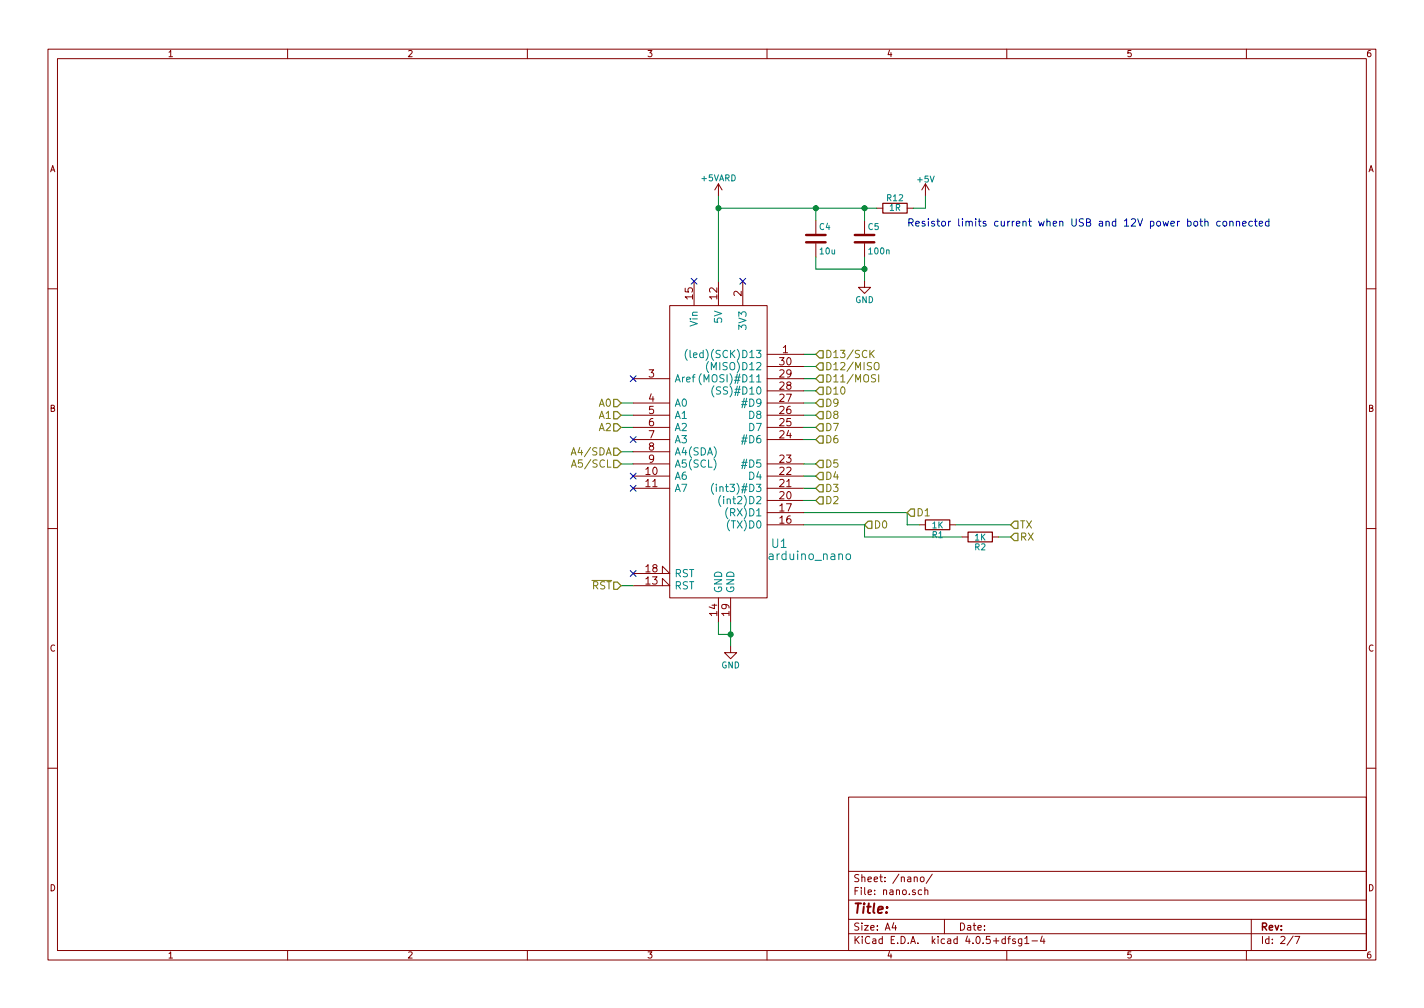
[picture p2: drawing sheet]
EESchema Schematic File Version 2
LIBS:arduino-mini-plug-breakout
EELAYER 25 0
EELAYER END
$Descr A4 11693 8268
encoding utf-8
Sheet 2 7
Title ""
Date ""
Rev ""
Comp ""
Comment1 ""
Comment2 ""
Comment3 ""
Comment4 ""
$EndDescr
$Comp
L R R2
U 1 1
P 8050 4400
F 0 "R2" V 8130 4400 50  0000 C CNN
F 1 "1K" V 8050 4400 50  0000 C CNN
F 2 "Resistors_SMD:R_0603_HandSoldering" V 7980 4400 50  0001 C CNN
F 3 "" H 8050 4400 50  0000 C CNN
	1    8050 4400
	0    1    1    0   
$EndComp
Wire Wire Line
	7900 4400 7100 4400
$Comp
L R R1
U 1 1
P 7700 4300
F 0 "R1" V 7780 4300 50  0000 C CNN
F 1 "1K" V 7700 4300 50  0000 C CNN
F 2 "Resistors_SMD:R_0603_HandSoldering" V 7630 4300 50  0001 C CNN
F 3 "" H 7700 4300 50  0000 C CNN
	1    7700 4300
	0    1    1    0   
$EndComp
Wire Wire Line
	7450 4300 7550 4300
Wire Wire Line
	8200 4400 8300 4400
Wire Wire Line
	8300 4300 7850 4300
Text HLabel 8300 4300 2    60   Input ~ 0
TX
Text HLabel 8300 4400 2    60   Input ~ 0
RX
Text HLabel 7100 4300 2    60   Input ~ 0
D0
Wire Wire Line
	7100 4400 7100 4300
Wire Wire Line
	7100 4300 6600 4300
Wire Wire Line
	7450 4300 7450 4200
Wire Wire Line
	7450 4200 6600 4200
Text HLabel 7450 4200 2    60   Input ~ 0
D1
Text HLabel 6700 4100 2    60   Input ~ 0
D2
Text HLabel 6700 4000 2    60   Input ~ 0
D3
Text HLabel 6700 3900 2    60   Input ~ 0
D4
Text HLabel 6700 3800 2    60   Input ~ 0
D5
Text HLabel 6700 3600 2    60   Input ~ 0
D6
Text HLabel 6700 3500 2    60   Input ~ 0
D7
Text HLabel 6700 3400 2    60   Input ~ 0
D8
Text HLabel 6700 3300 2    60   Input ~ 0
D9
Text HLabel 6700 3200 2    60   Input ~ 0
D10
Text HLabel 6700 3100 2    60   Input ~ 0
D11/MOSI
Text HLabel 6700 3000 2    60   Input ~ 0
D12/MISO
Text HLabel 6700 2900 2    60   Input ~ 0
D13/SCK
Wire Wire Line
	6600 3400 6700 3400
Wire Wire Line
	6600 3300 6700 3300
Wire Wire Line
	6600 3200 6700 3200
Wire Wire Line
	6600 3100 6700 3100
Wire Wire Line
	6600 3000 6700 3000
Wire Wire Line
	6600 2900 6700 2900
Wire Wire Line
	5200 3300 5100 3300
Wire Wire Line
	5200 3400 5100 3400
Wire Wire Line
	5200 3500 5100 3500
Wire Wire Line
	5200 3700 5100 3700
Wire Wire Line
	5200 3800 5100 3800
Text HLabel 5100 3300 0    60   Input ~ 0
A0
Text HLabel 5100 3400 0    60   Input ~ 0
A1
Text HLabel 5100 3500 0    60   Input ~ 0
A2
Text HLabel 5100 3700 0    60   Input ~ 0
A4/SDA
Text HLabel 5100 3800 0    60   Input ~ 0
A5/SCL
$Comp
L +5V #PWR01
U 1 1
P 7600 1600
F 0 "#PWR01" H 7600 1450 50  0001 C CNN
F 1 "+5V" H 7600 1740 50  0000 C CNN
F 2 "" H 7600 1600 50  0000 C CNN
F 3 "" H 7600 1600 50  0000 C CNN
	1    7600 1600
	1    0    0    -1  
$EndComp
$Comp
L arduino_nano U1
U 1 1
P 5900 3500
F 0 "U1" H 6400 2550 70  0000 C CNN
F 1 "arduino_nano" H 6650 2450 70  0000 C CNN
F 2 "arduino:nano" H 5900 3450 60  0001 C CNN
F 3 "" H 5900 3500 60  0000 C CNN
	1    5900 3500
	1    0    0    -1  
$EndComp
Wire Wire Line
	5900 5100 5900 5200
Wire Wire Line
	5900 5200 6000 5200
Wire Wire Line
	6000 5100 6000 5300
Connection ~ 6000 5200
$Comp
L GND #PWR02
U 1 1
P 6000 5300
F 0 "#PWR02" H 6000 5050 50  0001 C CNN
F 1 "GND" H 6000 5150 50  0000 C CNN
F 2 "" H 6000 5300 50  0000 C CNN
F 3 "" H 6000 5300 50  0000 C CNN
	1    6000 5300
	1    0    0    -1  
$EndComp
Wire Wire Line
	5100 4800 5200 4800
Wire Wire Line
	6700 3500 6600 3500
Wire Wire Line
	6700 3600 6600 3600
Wire Wire Line
	6700 3800 6600 3800
Wire Wire Line
	6700 3900 6600 3900
Wire Wire Line
	6700 4000 6600 4000
NoConn ~ 5200 3900
NoConn ~ 5200 4000
NoConn ~ 5200 3100
Wire Wire Line
	6700 4100 6600 4100
NoConn ~ 5700 2300
$Comp
L R R12
U 1 1
P 7350 1700
F 0 "R12" V 7430 1700 50  0000 C CNN
F 1 "1R" V 7350 1700 50  0000 C CNN
F 2 "Resistors_SMD:R_0603_HandSoldering" V 7280 1700 50  0001 C CNN
F 3 "" H 7350 1700 50  0000 C CNN
	1    7350 1700
	0    -1   -1   0   
$EndComp
Wire Wire Line
	7600 1600 7600 1700
Wire Wire Line
	5900 1600 5900 2300
$Comp
L C C4
U 1 1
P 6700 1950
F 0 "C4" H 6725 2050 50  0000 L CNN
F 1 "10u" H 6725 1850 50  0000 L CNN
F 2 "Capacitors_ThroughHole:C_Radial_D5_L11_P2" H 6738 1800 50  0001 C CNN
F 3 "" H 6700 1950 50  0000 C CNN
	1    6700 1950
	1    0    0    -1  
$EndComp
$Comp
L C C5
U 1 1
P 7100 1950
F 0 "C5" H 7125 2050 50  0000 L CNN
F 1 "100n" H 7125 1850 50  0000 L CNN
F 2 "Capacitors_SMD:C_0603_HandSoldering" H 7138 1800 50  0001 C CNN
F 3 "" H 7100 1950 50  0000 C CNN
	1    7100 1950
	1    0    0    -1  
$EndComp
Wire Wire Line
	5900 1700 7200 1700
Wire Wire Line
	7100 1700 7100 1800
Wire Wire Line
	6700 1700 6700 1800
Connection ~ 7100 1700
Wire Wire Line
	7600 1700 7500 1700
Wire Wire Line
	6700 2100 6700 2200
Wire Wire Line
	6700 2200 7100 2200
Wire Wire Line
	7100 2100 7100 2300
Connection ~ 7100 2200
$Comp
L GND #PWR03
U 1 1
P 7100 2300
F 0 "#PWR03" H 7100 2050 50  0001 C CNN
F 1 "GND" H 7100 2150 50  0000 C CNN
F 2 "" H 7100 2300 50  0000 C CNN
F 3 "" H 7100 2300 50  0000 C CNN
	1    7100 2300
	1    0    0    -1  
$EndComp
Connection ~ 6700 1700
NoConn ~ 6100 2300
NoConn ~ 5200 4700
Text Notes 7450 1850 0    60   ~ 0
Resistor limits current when USB and 12V power both connected
Text HLabel 5100 4800 0    60   Input ~ 0
~RST
$Comp
L +5VARD #PWR04
U 1 1
P 5900 1600
F 0 "#PWR04" H 5900 1450 50  0001 C CNN
F 1 "+5VARD" H 5900 1750 50  0000 C CNN
F 2 "" H 5900 1600 50  0000 C CNN
F 3 "" H 5900 1600 50  0000 C CNN
	1    5900 1600
	1    0    0    -1  
$EndComp
Connection ~ 5900 1700
NoConn ~ 5200 3600
$EndSCHEMATC
